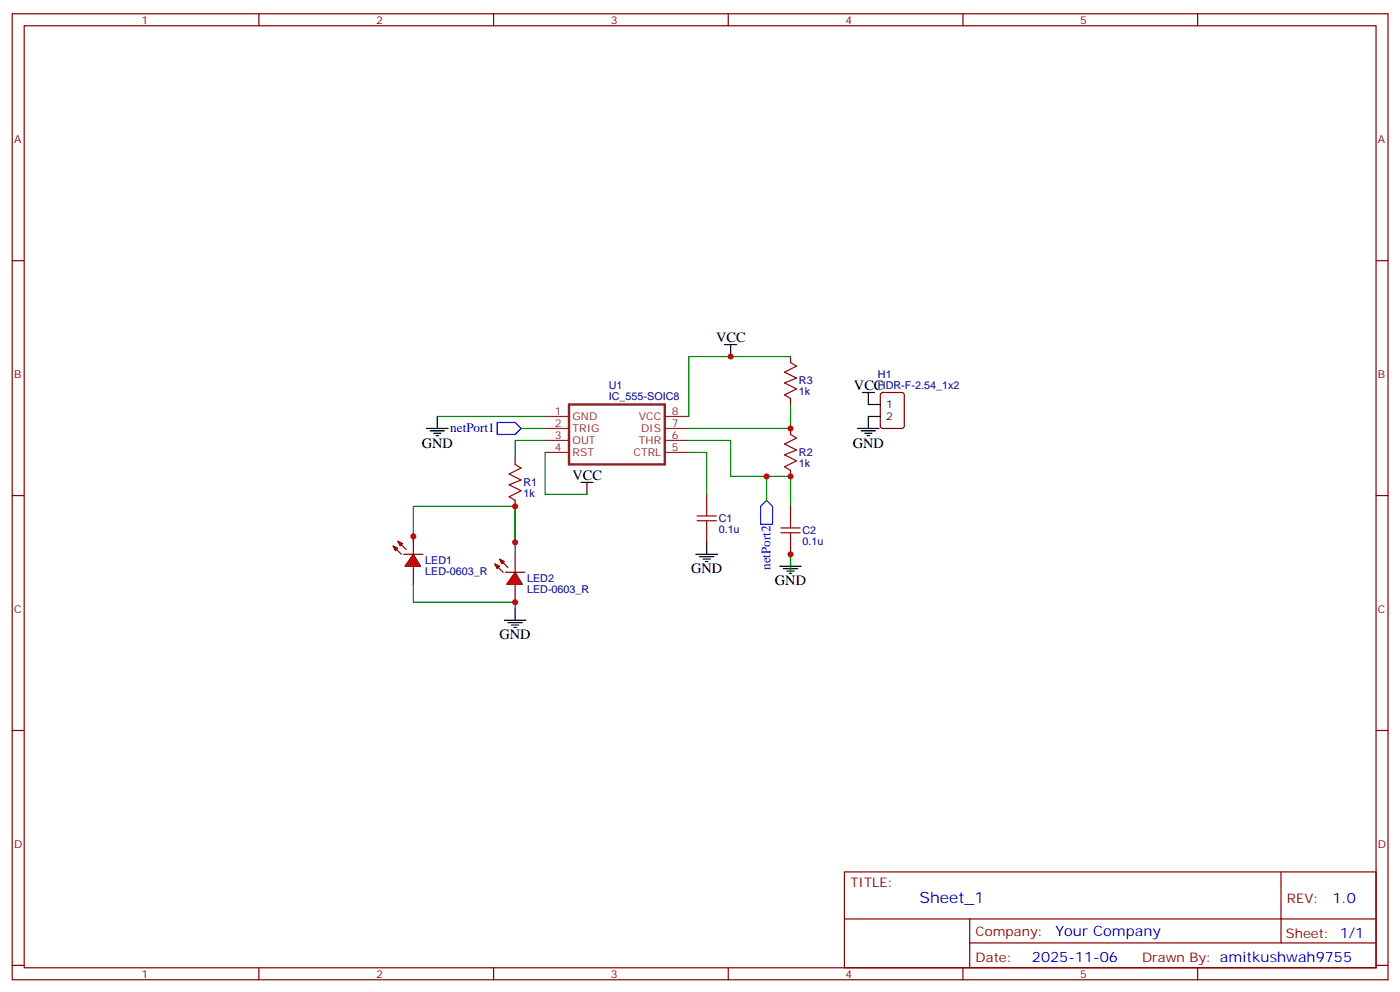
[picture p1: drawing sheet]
<svg xmlns="http://www.w3.org/2000/svg" width="412mm" height="292mm" viewBox="0 0 412 292" stroke-linecap="round" stroke-linejoin="round" font-family="sans-serif">
<g fill="none" stroke="#870000" stroke-width=".35">
<path d="M3.6 4.1h405.3v284.3h-405.3zM7.1 7.6h398.3v277.3h-398.3zM76.3 4.1v3.5M145.4 4.1v3.5M214.6 4.1v3.5M283.7 4.1v3.5M352.8 4.1v3.5M3.6 76.7h3.5M405.4 76.7h3.5M232.9 105v1.7M232.9 117.3v1.8M259.6 115.7l.5-.2h5.6l.7 .5v9.4l-.4 .7h-5.9l-.7-.4v-9.5z"/>
<path d="M151.8 134.9v1.8M232.9 126.1v1.8M232.9 138.5v1.7M3.6 145.9h3.5M151.8 147.3v1.7M208.2 145.5v3.5M208.2 156.1v3.5M232.9 149v3.6M232.9 159.6v3.6M405.4 145.9h3.5M3.6 215h3.5M405.4 215h3.5"/>
<path d="M248.8 256.6h156.6v28.3h-156.6zM377.4 256.7v20.8M248.8 270.5h156.5M285.7 277.5h119.6M285.7 270.5v14.1M3.6 284.2h3.5M76.3 284.9v3.5M145.4 284.9v3.5M214.6 284.9v3.5M283.7 284.9v3.5M352.8 284.9v3.5M405.4 284.2h3.5"/>
</g>
<path d="M167.6 119.1h28.3v17.6h-28.3z" fill="none" stroke="#8c2424" stroke-width=".71"/>
<path d="M160.6 122.6h7M160.6 126.1h7M160.6 129.6h7M160.6 133.2h7M195.9 122.6h7M195.9 126.1h7M195.9 129.6h7M195.9 133.2h7" fill="none" stroke="#8c2424" stroke-width=".35"/>
<g fill="none" stroke="#000" stroke-width=".35">
<path d="M213.5 101.4h3.5M215.3 101.4v3.6M254.1 115.5h3.5M255.8 115.5v3.6h3.6M125.7 126.1h6.3M126.7 126.8h4.3M127.8 127.5h2.1M128.5 128.2h.7M128.8 122.6v3.5M252.7 126.1h6.3M253.7 126.8h4.3M254.8 127.5h2.1"/>
<path d="M255.5 128.2h.7M259.4 122.6h-3.6v3.5M171.2 142h3.5M172.9 142v3.5M208.2 159.6v3.6M151.8 179v3.6M205 163.2h6.4M206.1 163.9h4.2M207.2 164.6h2.1M207.9 165.3h.7M229.7 166.7h6.4M230.8 167.4h4.2"/>
<path d="M231.8 168.1h2.2M232.6 168.8h.7M232.9 163.2v3.5M148.6 182.6h6.3M149.6 183.3h4.3M150.7 184h2.1M151.4 184.7h.7"/>
</g>
<path d="M232.9 106.7l1.8 1.1-3.6 1.7 3.6 1.8-3.6 1.4 3.6 1.8-3.6 1.7 1.8 1.1M151.8 136.7l1.7 1.1-3.5 1.7 3.5 1.8-3.5 1.4 3.5 1.8-3.5 1.7 1.8 1.1M232.9 127.9l1.8 1-3.6 1.8 3.6 1.8-3.6 1.4 3.6 1.7-3.6 1.8 1.8 1.1M205.4 153.3h5.6M205.4 151.9h5.6M208.2 149v2.9M208.2 153.3v2.8M230.1 156.8h5.6M230.1 155.4h5.6M232.9 152.6v2.8M232.9 156.8v2.8" fill="none" stroke="#a10000" stroke-width=".35"/>
<path d="M232.9 105h-30v17.6M232.9 119.1v7h-30M128.8 122.6h31.8M153.5 126.1h7.1M160.6 129.6h-8.8v5.3M160.6 133.2v12.3h12.3M202.9 129.6h12.4v10.6h17.6v8.8M202.9 133.2h5.3v12.3M121.8 159.6v-10.6h30v10.6M225.8 140.2v7.1M232.9 163.2v5.3" fill="none" stroke="#008700" stroke-width=".35"/>
<path d="M146.5 124.4h5.3l1.7 1.7-1.7 1.8h-5.3zM225.8 147.3l1.8 1.7v5.3h-3.5v-5.3z" fill="none" stroke="#00f" stroke-width=".35"/>
<g fill="#f00" stroke="#870000" stroke-width=".35">
<path d="M121.8 163.2l2.1 3.5h-4.6z"/>
<path d="M119 163.2h5.6z"/>
</g>
<g fill="#870000" stroke="#870000" stroke-width=".35">
<path d="M116.8 161.7l1.5 1.5z"/>
<path d="M118.3 160.3l1.4 1.4z"/>
</g>
<g fill="#f00" stroke="#870000" stroke-width=".35">
<path d="M115.8 160.7l1.4 .7-.7 .7z"/>
<path d="M117.2 159.3l1.4 .7-.7 .7z"/>
</g>
<path d="M121.8 157.9v5.3M121.8 166.7v5.3" fill="none" stroke="#870000" stroke-width=".35"/>
<g fill="#f00" stroke="#870000" stroke-width=".35">
<path d="M151.8 168.5l2.1 3.5h-4.6z"/>
<path d="M148.9 168.5h5.7z"/>
</g>
<g fill="#870000" stroke="#870000" stroke-width=".35">
<path d="M146.8 167l1.4 1.5z"/>
<path d="M148.2 165.6l1.4 1.4z"/>
</g>
<g fill="#f00" stroke="#870000" stroke-width=".35">
<path d="M145.8 166l1.4 .7-.7 .7z"/>
<path d="M147.2 164.6l1.4 .7-.7 .7z"/>
</g>
<path d="M151.8 163.2v5.3M151.8 172v5.3" fill="none" stroke="#870000" stroke-width=".35"/>
<path d="M151.8 149v14.2M121.8 172v5.3h30v1.7" fill="none" stroke="#008700" stroke-width=".35"/>
<g fill="#c00">
<circle cx="215.3" cy="105" r=".88"/>
<circle cx="232.9" cy="126.1" r=".88"/>
<circle cx="232.9" cy="140.2" r=".88"/>
<circle cx="232.9" cy="163.2" r=".88"/>
<circle cx="225.8" cy="140.2" r=".88"/>
<circle cx="151.8" cy="149" r=".88"/>
<circle cx="121.8" cy="157.9" r=".88"/>
<circle cx="151.8" cy="159.6" r=".88"/>
<circle cx="151.8" cy="177.3" r=".88"/>
</g>
<text font-size="4.6" fill="#00f" x="270.9" y="265.7">Sheet_1</text>
<g font-size="4.2">
<text x="211" y="100.7">VCC</text>
<text x="251.6" y="114.8">VCC</text>
<text x="124.2" y="131.8">GND</text>
<text x="251.2" y="131.8">GND</text>
<text x="168.7" y="141.3">VCC</text>
<text x="203.6" y="168.8">GND</text>
<text x="228.3" y="172.3">GND</text>
<text x="147.2" y="188.2">GND</text>
</g>
<g font-size="4.2" fill="#00f">
<text x="392.6" y="265.9">1.0</text>
<text x="311" y="275.5">Your Company</text>
<text x="304" y="283.3">2025-11-06</text>
</g>
<g font-size="3.9" fill="#00f">
<text x="132.7" y="127.3">netPort1</text>
<text x="227" y="167.8" transform="rotate(-90 227 167.8)">netPort2</text>
</g>
<g font-size="3.9" fill="#800">
<text x="250.5" y="261.2">TITLE:</text>
<text x="379.2" y="265.9">REV:</text>
<text x="287.5" y="275.4">Company:</text>
<text x="378.8" y="276">Sheet: 1/1</text>
<text x="287.5" y="283.1">Date:</text>
<text x="336.5" y="283.2">Drawn By: amitkushwah9755</text>
</g>
<g font-size="3.2" fill="#800">
<text x="41.7" y="7.1">1</text>
<text x="110.8" y="7.1">2</text>
<text x="180" y="7.1">3</text>
<text x="249.1" y="7.1">4</text>
<text x="318.3" y="7.1">5</text>
<text x="4.1" y="42.2">A</text>
<text x="405.9" y="42.2">A</text>
<text x="4.1" y="111.3">B</text>
<text x="405.9" y="111.3">B</text>
<text x="4.1" y="180.4">C</text>
<text x="405.9" y="180.4">C</text>
<text x="4.1" y="249.6">D</text>
<text x="405.9" y="249.6">D</text>
<text x="41.7" y="287.9">1</text>
<text x="110.8" y="287.9">2</text>
<text x="180" y="287.9">3</text>
<text x="249.1" y="287.9">4</text>
<text x="318.3" y="287.9">5</text>
</g>
<g font-size="3.2" fill="#000080">
<text x="235.4" y="113.1">R3</text>
<text x="258.7" y="111.3">H1</text>
<text x="179.4" y="117.7">IC_555-SOIC8</text>
<text x="179.4" y="114.6">U1</text>
<text x="235.4" y="116.4">1k</text>
<text x="258.7" y="114.5">HDR-F-2.54_1x2</text>
<text x="235.4" y="137.5">1k</text>
<text x="235.4" y="134.3">R2</text>
<text x="154.2" y="143.1">R1</text>
<text x="154.2" y="146.4">1k</text>
<text x="211.7" y="153.7">C1</text>
<text x="211.7" y="156.9">0.1u</text>
<text x="236.4" y="160.5">0.1u</text>
<text x="236.4" y="157.2">C2</text>
<text x="125.3" y="166.1">LED1</text>
<text x="125.3" y="169.2">LED-0603_R</text>
<text x="155.3" y="171.4">LED2</text>
<text x="155.3" y="174.4">LED-0603_R</text>
</g>
<g font-size="3.2" fill="#8d2323">
<text x="163.5" y="122.2">1</text>
<text x="163.5" y="125.8">2</text>
<text x="168.7" y="123.6">GND</text>
<text x="188.2" y="123.6">VCC</text>
<text x="198" y="122.2">8</text>
<text x="198" y="125.8">7</text>
<text x="163.5" y="129.3">3</text>
<text x="168.7" y="127.2">TRIG</text>
<text x="168.7" y="130.7">OUT</text>
<text x="188.3" y="130.7">THR</text>
<text x="188.9" y="127.2">DIS</text>
<text x="198" y="129.3">6</text>
<text x="163.5" y="132.8">4</text>
<text x="168.7" y="134.2">RST</text>
<text x="186.7" y="134.2">CTRL</text>
<text x="198" y="132.8">5</text>
</g>
<g font-size="3.2">
<text x="261.1" y="120.1">1</text>
<text x="261.1" y="123.6">2</text>
</g>
</svg>
